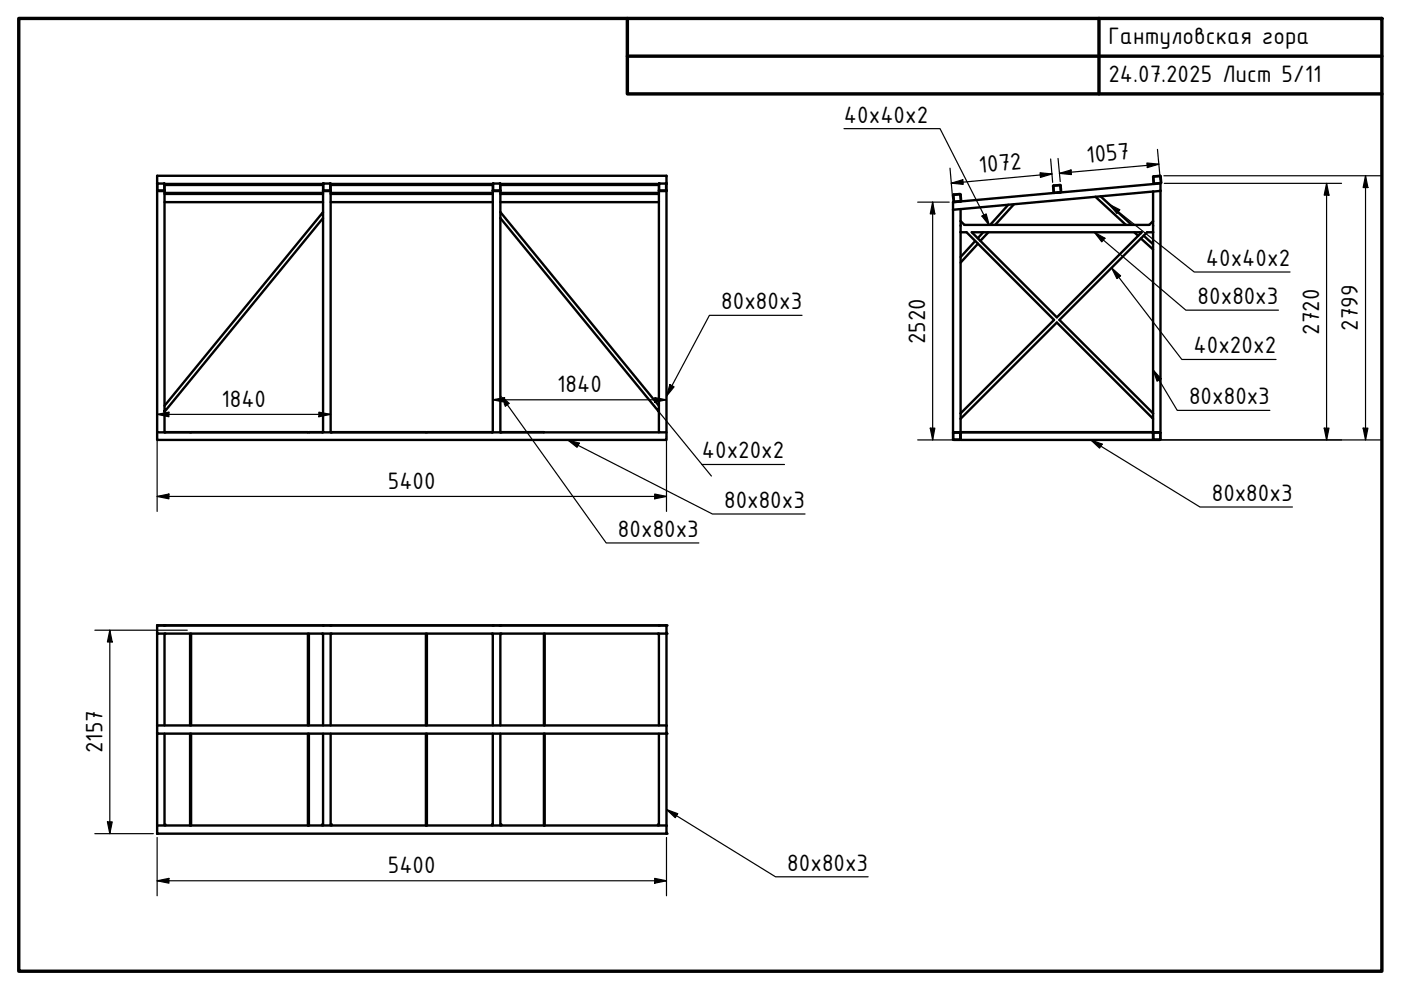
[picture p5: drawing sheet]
<svg xmlns="http://www.w3.org/2000/svg" width="297mm" height="210mm" viewBox="0 0 297 210" stroke-linecap="round" stroke-linejoin="round" font-family="sans-serif">
<!-- layer: Visible (ISO) -->
<g fill="none" stroke="#000" stroke-width=".51">
<path d="M33.3 39v1.5M33.4 39h1.4v1.4h-1.4M33.4 38.9l-.1 .1M34.8 38.9l.1 .1M34.9 39v47M34.9 39.2h33.6M34.9 39h33.6M68.5 39v1.5M68.5 39l1.5-.1v1.5h-1.4zM68.6 38.9l-.1 .1M70 38.9l.1 .1M70.1 39v1.5"/>
<path d="M70.1 39.2h34.4M70.1 39h34.4M104.5 39v1.5M104.6 38.9l-.1 .1M106 38.9l.1 .1M106 39h-1.4v1.4h1.4v.1M106 39l.1 6M106.1 39.2h33.6M106.1 39h33.6M139.7 39v1.5M139.7 39h1.5v1.4h-1.5M139.7 39v1.4"/>
<path d="M139.8 38.9l-.1 .1M141.2 38.9l.1 .1M223.3 39.5l.1 1.3M223.4 39.5v1.3M223.4 39.3l-.1 .2M223.4 39.4l-.1 .1M224.8 39.3l-1.4 .1M224.8 39.3l.1 1.4h.1M224.8 39.3h-1.4M224.9 39.3l.1 1.4M244.6 37.4l.1 1.5 1.4-.1M244.6 37.4l-.1 .1"/>
<path d="M244.6 38.9l.1 .1M245.9 37.3l.2 1.5M246 37.4h-1.4M246.1 38.9l-21.9 2M246.1 37.4l.1 1.3M246.2 38.7l-.2 .2v1.6M33.3 40.4l.1 .1M33.3 40.5h.1M33.3 40.5v51.2h1.6M33.4 40.4l-.1-3.1h108v3.2M33.4 40.5h1.4M34.8 40.5h.1"/>
<path d="M34.9 40.4l-.1 .1M34.9 41.1h33.6M34.9 42.9h33.6M34.9 40.9h33.6M68.5 45v1.2l-33.6 41.1v-1.3zM68.5 40.4l.1 .1M68.5 40.5h.1M68.5 40.5v4.5M68.6 40.5h1.4M70 40.5h.1M70.1 40.4l-.1 .1M70.1 40.5v51.2h-1.6v-45.5"/>
<path d="M70.1 41.1h34.4M70.1 42.9h34.4M70.1 40.9h34.4M104.5 40.4l.1 .1M104.5 40.5h.1M104.5 40.5v51.2h1.6M104.6 40.5h1.4M106 40.5h.1M106.1 45v1.2M106.1 45l33.6 41v1.3l-33.6-41.1M106.1 46.2v45.5M106.1 41.1h33.6"/>
<path d="M106.1 42.9h33.6M106.1 40.9h33.6M139.7 40.4l.1 .1M139.7 40.5h.1M139.7 40.5v45.5M139.8 40.5h1.4M141.2 40.5h.1M141.3 40.4l-.1 .1M141.3 40.5v51.2h-1.6v-4.4M202.1 41.4l.2 1.4M202.1 44.5v47.2h.1M202.1 41.4l.2 1.3"/>
<path d="M202.2 41.2l-.1 .2M203.5 41.2l-1.3 .1M203.5 41.1l-1.3 .1M203.6 41.2l.1 .1M203.6 41.2v.1M203.6 41.2l.1 1.5h-1.5M203.7 46.9v1M203.7 44.3l-1.6 .2M203.7 44.3v2.6M203.7 47.8v39.8M203.7 46.9l.8 .8h39.2l.8-.8M203.7 49.2h1.2l18.6 18.6-19.8 19.8"/>
<path d="M203.7 41.2l.1 1.4M203.7 42.6l-1.4 .3M206 49.2h36.1l-18 18.1zM206.8 51.1l-3.1 3.4M207.3 51.7l-3.6 4M208.4 49.2l-1.1 1.3M209.5 49.2l-1.6 1.9M213.8 43.4l-3.9 4.3M215 43.3l-4 4.4M223.4 40.8l.1 .1M223.4 40.8l1.5-.1-1.4 .2M223.5 40.9l-21.4 2v1.6"/>
<path d="M232.2 41.7l6.5 6M233.3 41.6l6.6 6.1M240.5 49.2l.8 .8M241.7 49.2l.2 .3M241.9 50.6l2.6 2.3M242.5 50l2 1.8M244.5 46.9v1M244.5 40.6v6.3M244.5 47.8v39.8M244.5 49.2h-1.3l-18.6 18.6 19.9 19.8M244.5 40.6l-40.8 3.7M246 40.5l-1.5 .1"/>
<path d="M246 40.5v51.2h-1.4M33.3 91.7v1.6h108v-1.6M34.9 91.7l33.6-.1-3 .1M34.9 91.6h5.4M34.9 87.3v4.4M35.1 91.6v.1M40.3 91.6v.1M40.5 91.6l24.8 .1M40.5 91.6v.1M70.1 91.6l34.4 .1M70.3 91.6l20 .1M70.3 91.6v.1"/>
<path d="M90.5 91.6v.1M104.3 91.6v.1M106.1 91.6l33.6 .1M106.3 91.6v.1M115.3 91.6v.1M202.1 91.8l.1 1.4M202.1 91.8h1.5M202.1 91.8v1.4h1.4l.1-1.4M202.2 91.7l-.1 .1M202.2 91.7l1.4 .1M202.2 91.7h1.5M202.2 93.3h1.3"/>
<path d="M203.7 91.8l-.2 1.4M203.7 87.6v1.2M203.7 91.7h40.8v1.6h-40.8zM203.7 91.6h40.8M203.7 88.8v2.9M203.9 91.6v.1M244.3 91.6v.1M244.5 91.8l.1 1.4M244.5 87.6v1.2l-20.4-20.4-20.4 20.4M244.5 88.8l.1 2.9M244.5 91.8h1.5M244.5 91.8v1.4h1.5v-1.4"/>
<path d="M244.6 91.7l1.4 .1M244.6 93.3h1.4M244.6 91.7l-.1 .1M246 91.8l-.1 1.4M33.3 132.6h1.5M33.3 132.6h108v44.2h-108zM33.3 134.3h108M34.9 134.3v19.5M35.1 134.3l-.2 .1M40.3 134.3v19.5M40.5 134.3v19.5M65.3 134.3v19.5"/>
<path d="M65.5 134.3v19.5M68.3 134.3l.2 .1M68.5 132.6h1.5M68.5 134.3v19.5M70.1 134.3v19.5M70.3 134.3l-.2 .1M90.3 134.3v19.5M90.5 134.3v19.5M104.3 134.3l.2 .1M104.5 132.6h1.5M104.5 134.3v19.5M106.1 134.3v19.5"/>
<path d="M106.3 134.3l-.2 .1M115.3 134.3v19.5M115.5 134.3v19.5M139.5 134.3l.2 .1M139.7 132.6h1.5M139.7 134.3v19.5M33.3 155.5h108M33.3 153.8h108M34.9 155.5v19.5M40.3 155.5v19.5M40.5 155.5v19.5M65.3 155.5v19.5"/>
<path d="M65.5 155.5v19.5M68.5 155.5v19.5M70.1 155.5v19.5M90.3 155.5v19.5M90.5 155.5v19.5M104.5 155.5v19.5M106.1 155.5v19.5M115.3 155.5v19.5M115.5 155.5v19.5M139.7 155.5v19.5M33.3 175h108M34.9 174.8h.2v.2"/>
<path d="M68.5 174.8h-.2v.2M70.1 174.8h.2v.2M104.5 174.8h-.2v.2M106.1 174.8h.2v.2M139.7 174.8h-.2v.2"/>
</g>
<g fill="#000">
<circle cx="33.3" cy="134.3" r=".25"/>
<circle cx="33.3" cy="132.6" r=".25"/>
<circle cx="34.9" cy="132.6" r=".25"/>
<circle cx="68.5" cy="132.6" r=".25"/>
<circle cx="70.1" cy="132.6" r=".25"/>
<circle cx="104.5" cy="132.6" r=".25"/>
<circle cx="106.1" cy="132.6" r=".25"/>
<circle cx="139.7" cy="132.6" r=".25"/>
<circle cx="141.3" cy="132.6" r=".25"/>
<circle cx="141.3" cy="134.3" r=".25"/>
<circle cx="33.3" cy="155.5" r=".25"/>
<circle cx="141.3" cy="155.5" r=".25"/>
<circle cx="33.3" cy="176.8" r=".25"/>
<circle cx="141.3" cy="176.8" r=".25"/>
</g>
<!-- layer: Border (ISO) -->
<path d="M4 3.9h289v202h-289zM133 3.9v16h160M133 11.9h160M233 3.9v16" fill="none" stroke="#000" stroke-width=".72"/>
<!-- layer: Dimension (ISO) -->
<g fill="none" stroke="#000" stroke-width=".25">
<path d="M201.4 35.7l.6 6.4M201.7 38.8l2.4-.7 .1 1zM220.5 36.6l2.6 .3-2.5 .7zM222.8 33.7l.4 5M223.1 36.9l-21.4 1.9M224.3 33.6l.5 4.9M224.6 36.8l2.5-.8 .1 1zM243.2 34.6l2.5 .2-2.5 .7zM245.4 31.7l.6 6.4M245.7 34.8l-21.1 2M246.8 37.3h45.9M246.8 38.9h37.6"/>
<path d="M281.3 38.9l.5 2.5h-1zM281.3 38.9v54.4M289.5 37.3l.5 2.5h-1zM289.5 37.3v56M194.6 42.9h6.7M197.7 42.9l.5 2.5h-1zM197.7 42.9v50.4M33.3 87.9l2.5-.5v1zM33.3 92.5v15.9M33.3 87.9h36.8M67.6 87.4l2.5 .5-2.5 .5zM104.5 84.8l2.5-.5v1z"/>
<path d="M104.5 84.8h36.8M138.8 84.3l2.5 .5-2.5 .5zM141.3 92.5v15.9M194.6 93.3h8.3M197.2 90.8h1l-.5 2.5zM245.2 93.3h47.5M280.8 90.8h1l-.5 2.5zM289 90.8h1l-.5 2.5zM33.3 105.3l2.5-.6v1.1zM33.3 105.3h108M138.8 104.7l2.5 .6-2.5 .5zM20.1 133.6h19.6"/>
<path d="M23.3 133.6l.5 2.5h-1zM23.3 133.6v43.2M20.1 176.8h12.4M22.8 174.3h1l-.5 2.5zM33.3 177.6v12.3M141.3 177.6v12.3M33.3 186.7l2.5-.5v1.1zM33.3 186.7h108M138.8 186.2l2.5 .5-2.5 .6z"/>
</g>
<g fill="#000">
<path d="M201.7 38.8l2.4-.7 .1 1zM220.5 36.6l2.6 .3-2.5 .7zM224.6 36.8l2.5-.8 .1 1zM243.2 34.6l2.5 .2-2.5 .7zM289.5 37.3l.5 2.5h-1zM197.7 42.9l.5 2.5h-1zM281.3 38.9l.5 2.5h-1zM33.3 87.9l2.5-.5v1zM67.6 87.4l2.5 .5-2.5 .5zM104.5 84.8l2.5-.5v1zM138.8 84.3l2.5 .5-2.5 .5zM197.2 90.8h1l-.5 2.5z"/>
<path d="M280.8 90.8h1l-.5 2.5zM289 90.8h1l-.5 2.5zM33.3 105.3l2.5-.6v1.1zM138.8 104.7l2.5 .6-2.5 .5zM23.3 133.6l.5 2.5h-1zM22.8 174.3h1l-.5 2.5zM33.3 186.7l2.5-.5v1.1zM138.8 186.2l2.5 .5-2.5 .6z"/>
</g>
<!-- layer: Symbol (ISO) -->
<g fill="none" stroke="#000" stroke-width=".25">
<path d="M178.9 27.3h20.4l10.5 20.5M208.2 45.8l.9-.4 .7 2.4zM232 49.2l2.3 1.3-.7 .8zM232 49.2l19.4 16.6h19.7M235.2 43.3l2.2 1.2-.6 .8zM235.2 43.3l18 14.4h20.3M235.7 56.8l1.9 1.7-.8 .6zM235.7 56.8l14.9 19.4h20M170.1 66.9h-19.7l-9.1 17.1M244.5 78.4l1.7 1.9-.9 .5zM244.5 78.4l5.1 8.6h19.6M106.9 84.9l21.6 30.2h19.7"/>
<path d="M106.9 84.6l1 .9-.8 .6-.2-.5M120.4 93.3l2.4 .7-.5 .8zM120.4 93.3l30.6 15.7h19.7M139.7 87.3l11.1 13.6M142 81.5l.9 .5-1.6 2zM148.8 98.5h17.5M231.3 93.3l2.4 .9-.6 .8zM231.3 93.3l23.1 14.2h19.6M141.3 171.6l2.4 .9-.5 .9zM141.3 171.6l23.1 14.3h19.7"/>
</g>
<path d="M208.2 45.8l.9-.4 .7 2.4zM232 49.2l2.3 1.3-.7 .8zM235.2 43.3l2.2 1.2-.6 .8zM235.7 56.8l1.9 1.7-.8 .6zM106.1 83.8l1.8 1.7-.8 .6zM120.4 93.3l2.4 .7-.5 .8zM142 81.5l.9 .5-1.6 2zM231.3 93.3l2.4 .9-.6 .8zM244.5 78.4l1.7 1.9-.9 .5zM141.3 171.6l2.4 .9-.5 .9z" fill="#000"/>
<g font-size="5.4">
<text x="235" y="9.4">Гантуловская гора</text>
<text x="235" y="17.4">24.07.2025 Лист 5/11</text>
<text x="178.9" y="26">40x40x2</text>
<text x="230.5" y="34.6" transform="rotate(-5 230.5 34.6)">1057</text>
<text x="207.7" y="36.7" transform="rotate(-5 207.7 36.7)">1072</text>
<text x="255.7" y="56.4">40x40x2</text>
<text x="152.9" y="65.6">80x80x3</text>
<text x="253.9" y="64.5">80x80x3</text>
<text x="279.7" y="71" transform="rotate(-90 279.7 71)">2720</text>
<text x="287.9" y="70.2" transform="rotate(-90 287.9 70.2)">2799</text>
<text x="196.1" y="73" transform="rotate(-90 196.1 73)">2520</text>
<text x="253.1" y="74.9">40x20x2</text>
<text x="118.2" y="83.2">1840</text>
<text x="47" y="86.3">1840</text>
<text x="252.1" y="85.7">80x80x3</text>
<text x="148.8" y="97.2">40x20x2</text>
<text x="82.2" y="103.6">5400</text>
<text x="153.5" y="107.7">80x80x3</text>
<text x="256.9" y="106.2">80x80x3</text>
<text x="131" y="113.8">80x80x3</text>
<text x="21.7" y="159.7" transform="rotate(-90 21.7 159.7)">2157</text>
<text x="82.2" y="185.1">5400</text>
<text x="166.9" y="184.6">80x80x3</text>
</g>
</svg>
